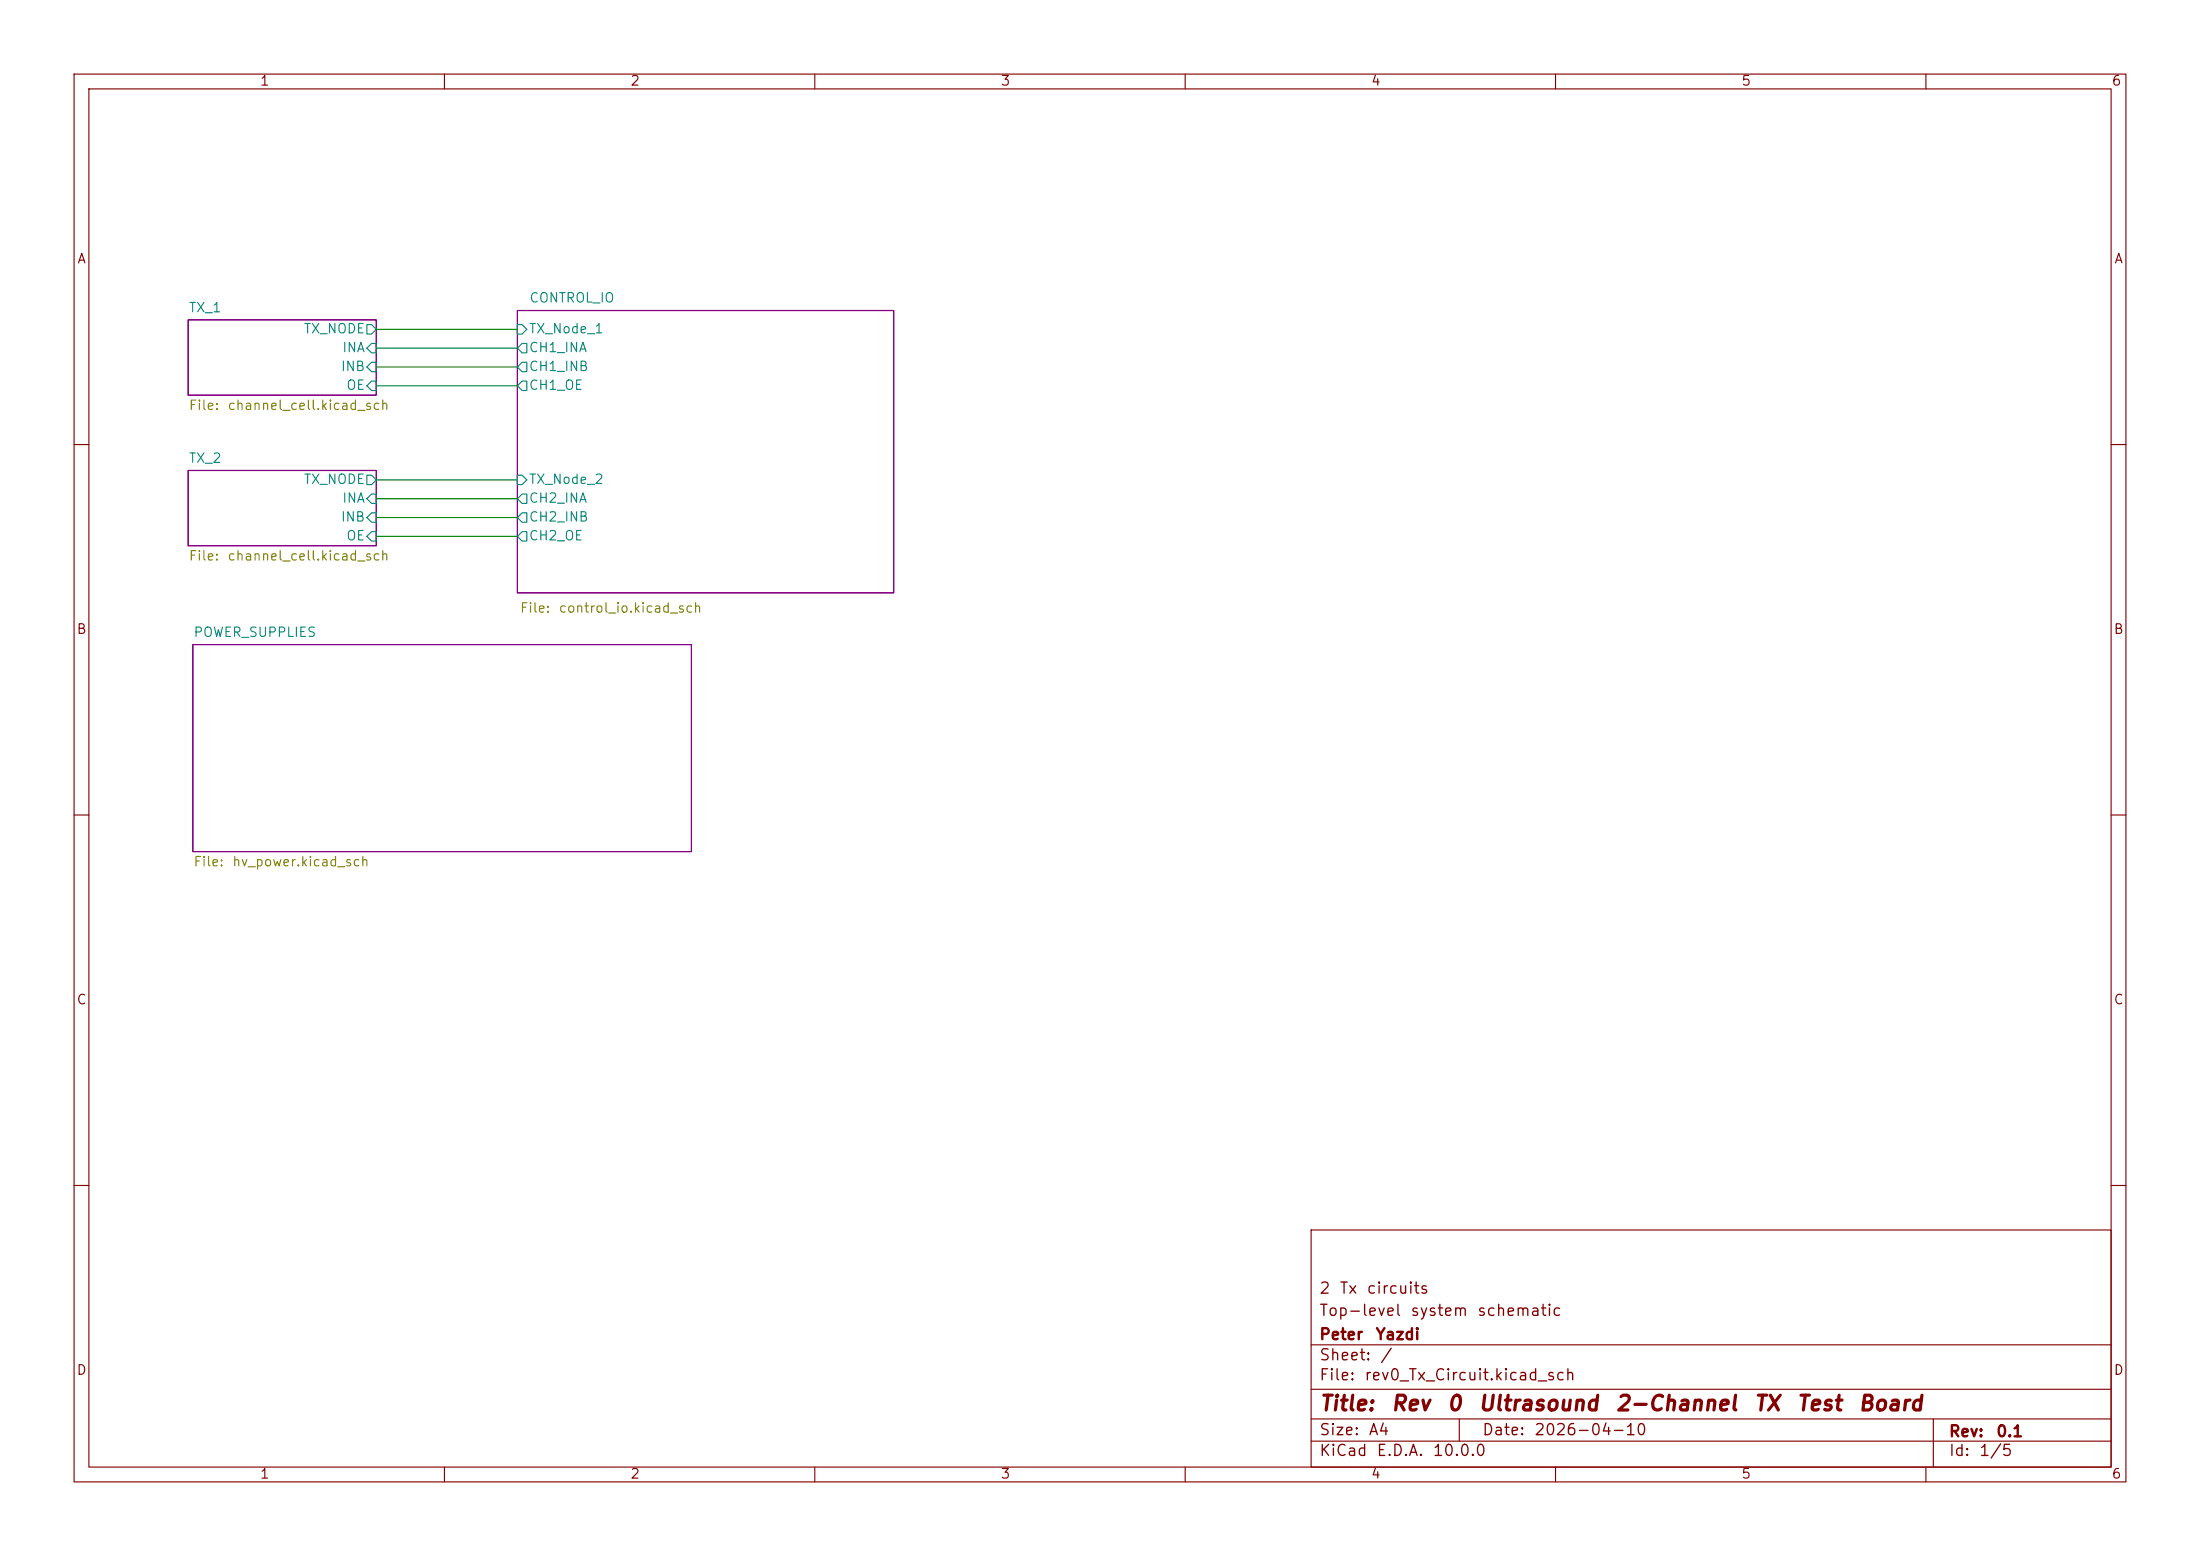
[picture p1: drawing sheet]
<svg xmlns="http://www.w3.org/2000/svg" width="297mm" height="210mm" viewBox="0 0 297 210" stroke-linecap="round" stroke-linejoin="round" font-family="sans-serif">
<g fill="none" stroke="#840000" stroke-width=".15">
<path d="M10 10h277v190h-277zM12 12h273v186h-273zM60 10v2M110 10v2M160 10v2M210 10v2M260 10v2M10 60h2M285 60h2M10 110h2M285 110h2M10 160h2"/>
<path d="M177 166h108v32h-108zM285 160h2M60 198v2M110 198v2M160 198v2M177 194.5h108M177 191.5h108M177 187.5h108M177 181.5h108M197 191.5v3M210 198v2M260 198v2"/>
<path d="M261 191.5v6.5"/>
</g>
<path d="M25.4 43.2h25.4v10.1h-25.4zM69.8 41.9h50.8v38.1h-50.8zM25.4 63.5h25.4v10.2h-25.4zM26 87h67.3v27.9h-67.3z" fill="none" stroke="#840084" stroke-width=".15"/>
<g fill="none" stroke="#008484" stroke-width=".15">
<path d="M49.5 43.8h.7l.6 .7-.6 .6h-.7zM50.2 46.4h.6v1.2h-.6l-.7-.6zM50.2 48.9h.6v1.3h-.6l-.7-.7zM50.2 51.4h.6v1.3h-.6l-.7-.6zM69.8 47l.7-.6h.6v1.2h-.6zM69.8 49.5l.7-.6h.6v1.3h-.6zM69.8 43.8h.7l.6 .7-.6 .6h-.7zM70.5 51.4h.6v1.3h-.6l-.7-.6zM49.5 64.1h.7l.6 .7-.6 .6h-.7zM50.2 66.7h.6v1.2h-.6l-.7-.6zM50.2 69.2h.6v1.3h-.6l-.7-.6zM50.2 71.8h.6v1.2h-.6l-.7-.6z"/>
<path d="M69.8 67.3l.7-.6h.6v1.2h-.6zM69.8 64.1h.7l.6 .7-.6 .6h-.7zM70.5 69.2h.6v1.3h-.6l-.7-.6zM70.5 71.8h.6v1.2h-.6l-.7-.6z"/>
</g>
<path d="M50.8 44.5h19M50.8 47h19M50.8 49.5h19M50.8 52.1h19M50.8 64.8h19M50.8 69.9h19M50.8 72.4h19M50.8 67.3h19" fill="none" stroke="#008400" stroke-width=".15"/>
<g font-size="2" fill="#840000">
<text x="178" y="190.9">Title:</text>
<text x="187.7" y="190.9">Rev</text>
<text x="195.2" y="190.9">0</text>
<text x="199.4" y="190.9">Ultrasound</text>
<text x="218" y="190.9">2-Channel</text>
<text x="236.7" y="190.9">TX</text>
<text x="242.4" y="190.9">Test</text>
<text x="250.7" y="190.9">Board</text>
</g>
<g font-size="1.5" fill="#840000">
<text x="178" y="178">Top-level</text>
<text x="178" y="175">2</text>
<text x="180.7" y="175">Tx</text>
<text x="184.4" y="175">circuits</text>
<text x="190.3" y="178">system</text>
<text x="199.3" y="178">schematic</text>
<text x="178" y="184">Sheet:</text>
<text x="178" y="181.2">Peter</text>
<text x="185.6" y="181.2">Yazdi</text>
<text x="186.2" y="184">/</text>
<text x="178" y="186.7">File:</text>
<text x="184.1" y="186.7">rev0_Tx_Circuit.kicad_sch</text>
<text x="178" y="196.9">KiCad</text>
<text x="178" y="194.1">Size:</text>
<text x="184.7" y="194.1">A4</text>
<text x="185.7" y="196.9">E.D.A.</text>
<text x="193.3" y="196.9">10.0.0</text>
<text x="200" y="194.1">Date:</text>
<text x="207" y="194.1">2026-04-10</text>
<text x="263" y="194.3">Rev:</text>
<text x="263" y="196.9">Id:</text>
<text x="267.1" y="196.9">1/5</text>
<text x="269.4" y="194.3">0.1</text>
</g>
<g font-size="1.3" fill="#840000">
<text x="35" y="11.9">1</text>
<text x="85" y="11.9">2</text>
<text x="135" y="11.9">3</text>
<text x="185" y="11.9">4</text>
<text x="235" y="11.9">5</text>
<text x="285" y="11.9">6</text>
<text x="10.3" y="35.9">A</text>
<text x="285.3" y="35.9">A</text>
<text x="10.3" y="85.9">B</text>
<text x="285.3" y="85.9">B</text>
<text x="10.3" y="135.9">C</text>
<text x="285.3" y="135.9">C</text>
<text x="10.3" y="185.9">D</text>
<text x="285.3" y="185.9">D</text>
<text x="35" y="199.9">1</text>
<text x="85" y="199.9">2</text>
<text x="135" y="199.9">3</text>
<text x="185" y="199.9">4</text>
<text x="235" y="199.9">5</text>
<text x="285" y="199.9">6</text>
</g>
<g font-size="1.3" fill="#008484">
<text x="71.4" y="41.1">CONTROL_IO</text>
<text x="25.4" y="42.5">TX_1</text>
<text x="40.9" y="45.3">TX_NODE</text>
<text x="46.1" y="47.9">INA</text>
<text x="71.3" y="47.9">CH1_INA</text>
<text x="71.3" y="45.3">TX_Node_1</text>
<text x="45.9" y="50.4">INB</text>
<text x="46.7" y="52.9">OE</text>
<text x="71.3" y="50.4">CH1_INB</text>
<text x="71.3" y="52.9">CH1_OE</text>
<text x="25.4" y="62.8">TX_2</text>
<text x="40.9" y="65.6">TX_NODE</text>
<text x="71.3" y="65.6">TX_Node_2</text>
<text x="45.9" y="70.7">INB</text>
<text x="46.1" y="68.2">INA</text>
<text x="71.3" y="68.2">CH2_INA</text>
<text x="71.3" y="70.7">CH2_INB</text>
<text x="46.7" y="73.3">OE</text>
<text x="71.3" y="73.3">CH2_OE</text>
<text x="26" y="86.3">POWER_SUPPLIES</text>
</g>
<g font-size="1.3" fill="#848400">
<text x="25.4" y="55.7">File:</text>
<text x="30.6" y="55.7">channel_cell.kicad_sch</text>
<text x="25.4" y="76">File:</text>
<text x="30.6" y="76">channel_cell.kicad_sch</text>
<text x="70.1" y="83">File:</text>
<text x="75.3" y="83">control_io.kicad_sch</text>
<text x="26" y="117.2">File:</text>
<text x="31.3" y="117.2">hv_power.kicad_sch</text>
</g>
</svg>
